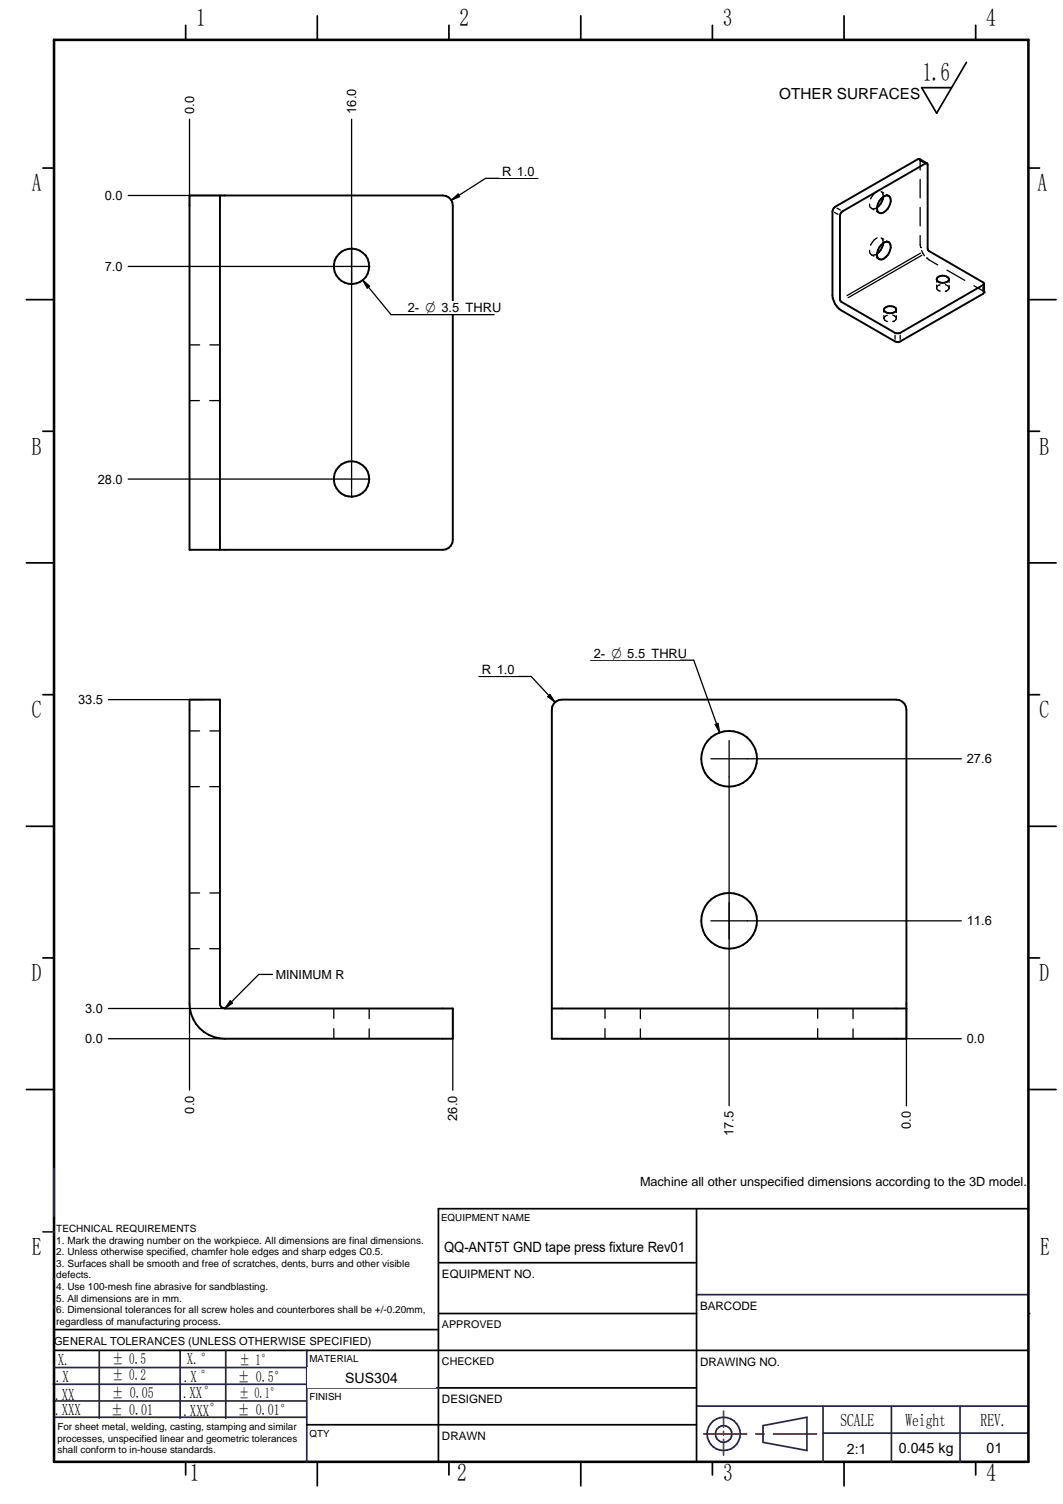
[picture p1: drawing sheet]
<svg xmlns="http://www.w3.org/2000/svg" width="210mm" height="297mm" viewBox="0 0 210 297" stroke-linecap="round" stroke-linejoin="round" font-family="sans-serif">
<g fill="none" stroke="#26264c" stroke-width=".34">
<path d="M8.5 243.3h2.2M10.5 252.6h.2M137.5 255.7h65.6M10.5 276.7h50M10.5 273.4h50M10.8 279.9h49.8M10.8 270.1h50M35.6 266.7v13.4M60.6 266.7v22M60.7 274.1h26M137.5 277.7h65.6M162.5 277.7v11"/>
<path d="M176 277.7v11M189.6 277.7v11M150.7 281.6l8.6-1.7v6.6l-8.6-1.6zM162.5 283h40.5"/>
</g>
<g fill="none" stroke="#000" stroke-width=".34">
<path d="M36.7 5v2.9M88.6 5v2.9M140.7 5v2.9M192.7 5v2.9M8.5 33.2h2.2M203.1 33.2h2.2M5.2 59.2h5.5M203.1 59.2h5.4M8.5 85.2h2.2M203.1 85.2h2.2M5.2 111.2h5.5M203.1 111.2h5.4"/>
<path d="M8.5 137.2h2.2M203.1 137.2h2.2M5.2 163.2h5.5M203.1 163.2h5.4M8.5 189.2h2.2M203.1 189.2h2.2M5.2 215.2h5.5M203.1 215.2h5.4M86.6 238.7v50M10.7 266.7h192.4M10.7 262.6h75.9M86.7 274.1h50.8"/>
<path d="M36.7 288.7v2.6M62.7 288.7v4.8M88.6 288.7v2.6M114.7 288.7v4.8M140.7 288.7v2.6M166.7 288.7v4.8M192.7 288.7v2.6"/>
</g>
<path d="M10.7 7.9h192.4v280.8h-192.4z" fill="none" stroke="#000" stroke-width=".51"/>
<path d="M142.9 278.7v3.2M138.9 283.2h8.5M142.9 282.7v.7M142.9 284.3v3.1M149.2 283.2h1.7M152.7 283.2h8.5" fill="none" stroke="#f00" stroke-width=".34"/>
<circle cx="10.6" cy="258.1" r=".17" fill="#26264c"/>
<g fill="none" stroke="#26264c" stroke-width=".34">
<path d="M10.7 230.8v9.4M19.6 266.7v13.4M44.6 266.7v13.4M60.5 266.7h.1"/>
<circle cx="142.9" cy="283.2" r="3.3"/>
<circle cx="142.9" cy="283.2" r="1.63"/>
</g>
<path d="M190.8 12.3l-5.8 10.1-3-5.1h5.9M86.6 238.7h116.5M86.7 259.4h50.8M86.7 249.4h50.8M86.6 281.4h50.9" fill="none" stroke="#000" stroke-width=".34"/>
<circle cx="203.1" cy="259.4" r=".17" fill="#000"/>
<g fill="#fff">
<path d="M137.9 271.4h64.4v6.1h-64.4z"/>
<path d="M189.9 283.9h13v4h-13z"/>
<path d="M86.9 254.9h50.2v4h-50.2z"/>
<path d="M60.7 270h25.3v4h-25.3z"/>
<path d="M87 244.3h50v4h-50z"/>
<path d="M60.8 277.1h25.2v4h-25.2z"/>
<path d="M176.4 284.1h13v4h-13z"/>
<path d="M162.7 284.1h13v4h-13z"/>
<path d="M137.9 260.4h64.5v6h-64.5z"/>
</g>
<path d="M62.7 3.1v4.8M114.7 3.1v4.8M166.7 3.1v4.8M137.5 238.7v50M60.6 281.4h26" fill="none" stroke="#000" stroke-width=".34"/>
<path d="M101.6 283.2h25.3v4h-25.3z" fill="#fff"/>
<g fill="none" stroke="#000" stroke-width=".38">
<path d="M37.4 38.6h50a1.97 1.97 0 0 1 2 2v66a1.97 1.97 0 0 1-2 2h-50zM43.4 38.6v70M174 39.2a1.09 1.09 0 0 1 1.7-.3 2.66 2.66 0 0 1-1.6 3.2 .93 .93 0 0 1-.9-1.4l.5-1zM174.4 38.9a3.2 3.2 0 0 1-1.2 2.1M183 32.3l-1.6-.9-16.8 9.7-.2 .6v16.6a3.7 3.7 0 0 0 1.7 3l10.6 6.1 .7 .2 16.7-9.6 .2-.3v-1.7M166.1 42l16.9-9.8 .2 .4 .1 16.8 10.8 6.4 .2 .3-16.5 9.6h-1.1l-10.8-6.3v-16.8zM174 48.4a1.09 1.09 0 0 1 1.7-.3 2.61 2.61 0 0 1-1.6 3.2 .93 .93 0 0 1-.9-1.4l.5-1.1zM174.4 48a3.2 3.2 0 0 1-1.2 2.1M187.4 55a1.29 1.29 0 0 1-2.1 .6 .51 .51 0 0 1-.3-.4 .51 .51 0 0 1 .3-.5 1.59 1.59 0 0 1 2.1 .3M174.6 60.9a1.55 1.55 0 0 1 2.4 .1 .73 .73 0 0 1-.9 .8 1.32 1.32 0 0 1-1.6-.6zM37.4 138.2h6v60a.94 .94 0 0 0 1 1h45v5.9h-45a6.9 6.9 0 0 1-7-6.9zM109.3 139l.5-.4 .6-.3 .6-.1h66a2.03 2.03 0 0 1 2 2v64.9h-70v-64.9l.1-.7z"/>
<path d="M109 199.2h70"/>
<circle cx="69.4" cy="52.6" r="3.5"/>
<circle cx="69.4" cy="94.6" r="3.5"/>
<circle cx="144" cy="149.8" r="5.5"/>
<circle cx="144" cy="181.8" r="5.5"/>
</g>
<g fill="none" stroke="#000" stroke-width=".25">
<path d="M173.2 37.8a2.71 2.71 0 0 0-1.3 1.5M174 37.8l.5 .3M174.2 38l.2 .9M175 38.4l.5 .3M181.6 31.5h.1M181.6 31.7l.7 .4M181.7 31.5v.1M181.7 31.5h.1M181.7 31.7v1.9M181.7 35.4v3.7M181.7 31.7h.1M164.8 42l.7 .3"/>
<path d="M165.3 41.1l.6 .4M171.7 40.3l.1 .6 .3 .2M171.7 49.4l.1 .7 .3 .2M172.1 41.1l.1 .1M172.1 41.1l.5 .3M172.1 50.3l.5 .3M172.1 50.3h.1M172.8 41.2h.1M172.8 41.2h-.3M172.8 50.3h.1M172.8 50.3l-.3 .1M173.1 41.7l.5 .3"/>
<path d="M173.1 50.9l.5 .3M173.2 41l-.2 .1M173.2 50.1l-.2 .1M173.2 47a2.71 2.71 0 0 0-1.3 1.4M174 47l.5 .2M174.2 47.1l.2 .9M175 47.6l.5 .2M181.7 41v3.6M181.7 46.5l.1 2.4M181.8 48.9h.1M181.8 50l-14.5 8.4M182 49.5l.5 1"/>
<path d="M182 50.4l-14.5 8.4M183 51h.1M183 51l2.2 1.3M185 56.3v.7l.4 .4 .3 .1M185 55.2v.5M185.6 56.3l-.6 .4M186.7 57.5h.1M186.7 56.2l.4 .2 .3 .5M187 53.3l3.5 2.1M187.4 56.9l-.1 .2-.6 .4M187.4 55.2v.6M187.4 56.3v.6"/>
<path d="M192.3 56.4l1.8 1M194.1 56.7v.8M194.1 57.5h.1M194.3 57.6h.1M194.3 57.7h.1M37.4 68.1h2M37.4 79.1h2M41.4 79.1h2M41.4 68.1h2M174.5 61.2v.5M174.5 62.3v.6M175.2 62.3l-.5 .2-.1 .5 .1 .2 .6 .3"/>
<path d="M176.3 62.2l.6 .4 .1 .3M176.3 63.5h.1M176.7 66.2v.8M177 62.9l-.3 .5-.4 .1M177 61.2v.5M177 62.4v.5M177.8 66.2v.8M37.4 144.4h2M37.4 155.4h2M41.4 155.4h2M41.4 144.4h2M37.4 176.4h2"/>
<path d="M41.4 176.4h2M37.4 187.4h2M41.4 187.4h2M65.9 199.2v1.9M72.9 199.2v2M119.5 199.2v1.9M126.4 199.2v2M161.5 199.2v1.9M168.4 199.2v2M21.4 205.1h23M65.9 203.2v1.9M72.9 203.2v1.9"/>
<path d="M119.5 203.2v1.9M126.4 203.2v1.9M161.5 203.2v1.9M168.4 203.2v1.9"/>
</g>
<path d="M16.2 204h4.8v2.4h-4.8z" fill="#fff"/>
<path d="M21.4 199.2h23" fill="none" stroke="#000" stroke-width=".25"/>
<path d="M16.2 198h4.8v2.4h-4.8z" fill="#fff"/>
<path d="M21.4 138.2h19" fill="none" stroke="#000" stroke-width=".25"/>
<path d="M14.8 136.9h6.2v2.5h-6.2z" fill="#fff"/>
<path d="M37.4 198.2v17.1" fill="none" stroke="#000" stroke-width=".25"/>
<path d="M36.2 215.7h2.4v4.8h-2.4z" fill="#fff"/>
<path d="M89.4 199.2v16.1" fill="none" stroke="#000" stroke-width=".25"/>
<g fill="#fff">
<path d="M88.2 215.7h2.4v6.3h-2.4z"/>
<path d="M53.8 190.7h8.1v3.6h-8.1z"/>
</g>
<path d="M37.4 23.5v17.1M65.8 52.6h7.2M69.4 49v7.2M65.8 94.6h7.2M69.4 91v7.2M140.4 149.9h7.2M144 146.3v7.2M144 178.3v7.2M45.5 197.7l.4 .4-1.5 1.1zM53.8 192.4h-2.7l-6.7 6.8M140.4 181.9h7.2" fill="none" stroke="#000" stroke-width=".25"/>
<path d="M45.5 197.7l.4 .4-1.5 1.1z" fill="#000"/>
<path d="M36.2 18.3h2.4v4.8h-2.4z" fill="#fff"/>
<path d="M69.4 23.5v67.5" fill="none" stroke="#000" stroke-width=".25"/>
<path d="M68.2 16.9h2.4v6.2h-2.4z" fill="#fff"/>
<path d="M25.3 38.6h19.1" fill="none" stroke="#000" stroke-width=".25"/>
<path d="M20.1 37.4h4.7v2.4h-4.7z" fill="#fff"/>
<path d="M25.3 52.6h40.5" fill="none" stroke="#000" stroke-width=".25"/>
<path d="M20.1 51.4h4.7v2.4h-4.7z" fill="#fff"/>
<path d="M25.3 94.6h40.5" fill="none" stroke="#000" stroke-width=".25"/>
<path d="M18.7 93.4h6.1v2.4h-6.1z" fill="#fff"/>
<path d="M95.9 35.2h10.3" fill="none" stroke="#000" stroke-width=".25"/>
<path d="M98.6 32.6h7.6v2.5h-7.6z" fill="#fff"/>
<path d="M89.1 39.5l1.4-1.2 .3 .5zM95.9 35.2l-6.8 4.3M77.2 62.1h20.4" fill="none" stroke="#000" stroke-width=".25"/>
<path d="M89.1 39.5l1.4-1.2 .3 .5z" fill="#000"/>
<path d="M79.9 59.6h17.7v2.4h-17.7z" fill="#fff"/>
<path d="M71.6 55.3l5.6 6.8M71.6 55.3l1.4 1.2-.5 .4zM111 205.1h78.8" fill="none" stroke="#000" stroke-width=".25"/>
<path d="M71.6 55.3l1.4 1.2-.5 .4z" fill="#000"/>
<path d="M190.3 204h4.8v2.4h-4.8z" fill="#fff"/>
<path d="M147.6 181.9h42.2" fill="none" stroke="#000" stroke-width=".25"/>
<path d="M190.3 180.6h6.2v2.5h-6.2z" fill="#fff"/>
<path d="M147.6 149.9h42.2" fill="none" stroke="#000" stroke-width=".25"/>
<path d="M190.3 148.6h6.2v2.5h-6.2z" fill="#fff"/>
<path d="M179 198.2v20.2" fill="none" stroke="#000" stroke-width=".25"/>
<path d="M177.8 218.9h2.4v4.7h-2.4z" fill="#fff"/>
<path d="M144 153.5v64.9" fill="none" stroke="#000" stroke-width=".25"/>
<path d="M142.7 218.9h2.5v6.1h-2.5z" fill="#fff"/>
<path d="M94.6 133.6h10.3" fill="none" stroke="#000" stroke-width=".25"/>
<path d="M94.6 131.1h7.6v2.4h-7.6z" fill="#fff"/>
<path d="M104.9 133.6l4.7 5.1M108.6 137.2l1 1.5-1.4-1.1zM116.6 130.4h20.4" fill="none" stroke="#000" stroke-width=".25"/>
<path d="M108.6 137.2l1 1.5-1.4-1.1z" fill="#000"/>
<path d="M116.6 127.8h17.7v2.5h-17.7z" fill="#fff"/>
<path d="M137 130.4l5.1 14.3M141.2 143.1l.6-.2 .3 1.8z" fill="none" stroke="#000" stroke-width=".25"/>
<path d="M141.2 143.1l.6-.2 .3 1.8z" fill="#000"/>
<text font-size="5.1" x="182.2" y="16">1.6</text>
<g font-size="4.9">
<text x="38.7" y="5.2">1</text>
<text x="90.8" y="5.2">2</text>
<text x="142.7" y="5.2">3</text>
<text x="194.7" y="5.2">4</text>
<text x="6.3" y="37.8">A</text>
<text x="204.9" y="37.8">A</text>
<text x="6.3" y="89.8">B</text>
<text x="205.2" y="89.8">B</text>
<text x="6.3" y="141.8">C</text>
<text x="205.2" y="141.8">C</text>
<text x="6.3" y="193.8">D</text>
<text x="205.2" y="193.8">D</text>
<text x="6.3" y="247.9">E</text>
<text x="205.4" y="247.9">E</text>
<text x="37.5" y="292.5">1</text>
<text x="90.3" y="292.5">2</text>
<text x="142.8" y="292.5">3</text>
<text x="194.8" y="292.5">4</text>
</g>
<g font-size="3.6">
<text x="165.9" y="281.6">SCALE</text>
<text x="178.8" y="281.6">Weight</text>
<text x="193.6" y="281.6">REV.</text>
</g>
<g font-size="3.3">
<text x="11.4" y="269.7">X.</text>
<text x="36.9" y="269.4">X.°</text>
<text x="11" y="272.9">.X</text>
<text x="36.3" y="273">.X °</text>
<text x="10.9" y="276.4">.XX</text>
<text x="10.9" y="279.5">.XXX</text>
<text x="36.2" y="276">.XX°</text>
<text x="36.2" y="279.7">.XXX°</text>
</g>
<g font-size="3">
<text x="153.9" y="19.6">OTHER SURFACES</text>
<text x="22.2" y="269.3">± 0.5</text>
<text x="47.3" y="269.5">± 1°</text>
<text x="22.2" y="272.5">± 0.2</text>
<text x="47" y="273">± 0.5°</text>
<text x="22" y="279.4">± 0.01</text>
<text x="22.1" y="276.2">± 0.05</text>
<text x="46.9" y="279.4">± 0.01°</text>
</g>
<text font-size="2.9" x="47.2" y="276.2">± 0.1°</text>
<g font-size="2.8">
<text x="87.7" y="247.4">QQ-ANT5T GND tape press fixture Rev01</text>
<text x="68.2" y="273">SUS304</text>
<text x="167.2" y="287.1">2:1</text>
<text x="177.5" y="287.1">0.045 kg</text>
<text x="194.8" y="286.9">01</text>
</g>
<g font-size="2.5">
<text x="38.3" y="22.5" transform="rotate(-90 38.3 22.5)">0.0</text>
<text x="70.3" y="22.5" transform="rotate(-90 70.3 22.5)">16.0</text>
<text x="99.2" y="34.8">R 1.0</text>
<text x="20.7" y="39.5">0.0</text>
<text x="20.7" y="53.5">7.0</text>
<text x="80.5" y="61.7">2- O 3.5 THRU</text>
<text x="19.3" y="95.5">28.0</text>
<text x="117.3" y="130">2- O 5.5 THRU</text>
<text x="95.2" y="133.2">R 1.0</text>
<text x="15.4" y="139.1">33.5</text>
<text x="190.9" y="150.7">27.6</text>
<text x="190.9" y="182.8">11.6</text>
<text x="54.4" y="193.4">MINIMUM R</text>
<text x="16.8" y="200.1">3.0</text>
<text x="16.8" y="206.1">0.0</text>
<text x="190.9" y="206.1">0.0</text>
<text x="38.3" y="219.9" transform="rotate(-90 38.3 219.9)">0.0</text>
<text x="90.3" y="221.3" transform="rotate(-90 90.3 221.3)">26.0</text>
<text x="144.9" y="224.4" transform="rotate(-90 144.9 224.4)">17.5</text>
<text x="179.9" y="223" transform="rotate(-90 179.9 223)">0.0</text>
<text x="126.4" y="234.2">Machine all other unspecified dimensions according to the 3D model.</text>
</g>
<g font-size="2.3">
<text x="87.3" y="252.4">EQUIPMENT NO.</text>
<text x="138.2" y="258.7">BARCODE</text>
<text x="138.2" y="269.7">DRAWING NO.</text>
<text x="87.3" y="277.1">DESIGNED</text>
<text x="87.3" y="284.4">DRAWN</text>
</g>
<text font-size="2.2" x="10.7" y="265.6">GENERAL TOLERANCES (UNLESS OTHERWISE SPECIFIED)</text>
<g font-size="2.1">
<text x="87.3" y="262.3">APPROVED</text>
<text x="87.3" y="269.5">CHECKED</text>
</g>
<g font-size="2">
<text x="11.1" y="243.3">TECHNICAL REQUIREMENTS</text>
<text x="11.1" y="245.6">1. Mark the drawing number on the workpiece. All dimensions are final dimensions.</text>
<text x="11.1" y="247.9">2. Unless otherwise specified, chamfer hole edges and sharp edges C0.5.</text>
<text x="11.1" y="250.2">3. Surfaces shall be smooth and free of scratches, dents, burrs and other visible</text>
<text x="11.1" y="252.5">defects.</text>
<text x="11.1" y="254.8">4. Use 100-mesh fine abrasive for sandblasting.</text>
<text x="11.1" y="257.1">5. All dimensions are in mm.</text>
<text x="11.1" y="259.4">6. Dimensional tolerances for all screw holes and counterbores shall be +/-0.20mm,</text>
<text x="11.1" y="261.6">regardless of manufacturing process.</text>
</g>
<g font-size="1.9">
<text x="87.1" y="241.1">EQUIPMENT NAME</text>
<text x="61.1" y="269">MATERIAL</text>
<text x="61.1" y="276.4">FINISH</text>
<text x="11.4" y="282.5">For sheet metal, welding, casting, stamping and similar</text>
<text x="11.4" y="284.7">processes, unspecified linear and geometric tolerances</text>
<text x="11.4" y="287">shall conform to in-house standards.</text>
<text x="61.1" y="283.7">QTY</text>
</g>
</svg>
